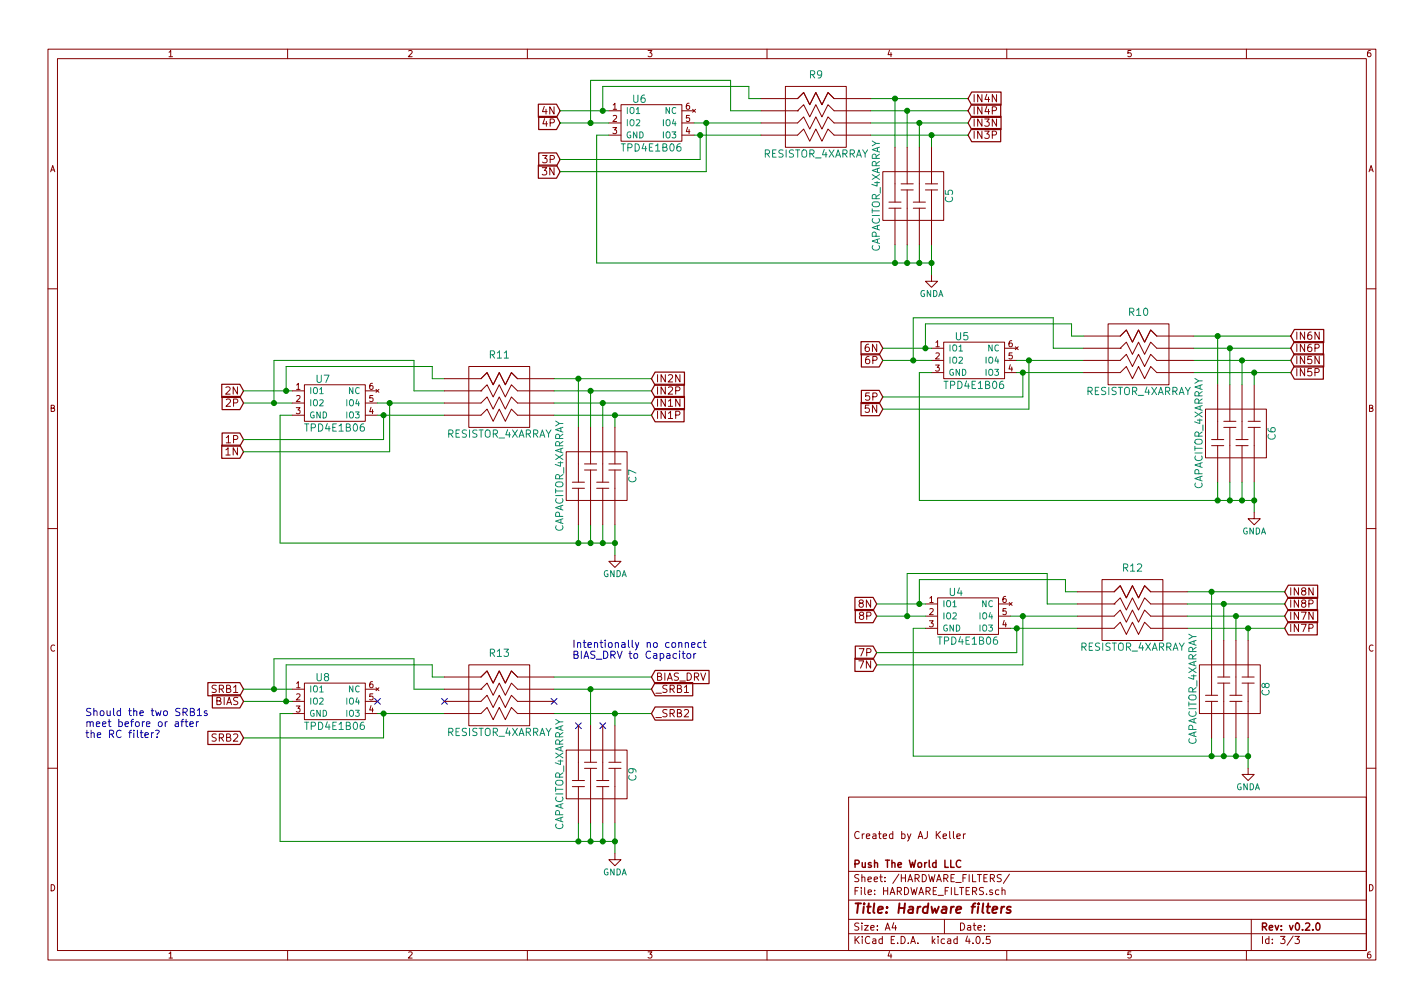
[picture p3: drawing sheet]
EESchema Schematic File Version 2
LIBS:power
LIBS:device
LIBS:transistors
LIBS:conn
LIBS:linear
LIBS:regul
LIBS:74xx
LIBS:cmos4000
LIBS:adc-dac
LIBS:memory
LIBS:xilinx
LIBS:microcontrollers
LIBS:dsp
LIBS:microchip
LIBS:analog_switches
LIBS:motorola
LIBS:texas
LIBS:intel
LIBS:audio
LIBS:interface
LIBS:digital-audio
LIBS:philips
LIBS:display
LIBS:cypress
LIBS:siliconi
LIBS:opto
LIBS:atmel
LIBS:contrib
LIBS:valves
LIBS:diode
LIBS:OpenBCI_Wifi
LIBS:switches
LIBS:OpenBCI
LIBS:ESP8266
LIBS:ThinkerHeadset
LIBS:ThinkerAFE
LIBS:ADS1299IPAG
LIBS:OpenBCI_Wifi_Shield-cache
EELAYER 25 0
EELAYER END
$Descr A4 11693 8268
encoding utf-8
Sheet 3 3
Title "Hardware filters"
Date ""
Rev "v0.2.0"
Comp "Push The World LLC"
Comment1 ""
Comment2 "Created by AJ Keller"
Comment3 ""
Comment4 ""
$EndDescr
$Comp
L TPD4E1B06 U8
U 1 1
P 2800 5700
F 0 "U8" H 2650 5850 60  0000 C CNN
F 1 "TPD4E1B06" H 2750 5450 60  0000 C CNN
F 2 "ThinkerHeadset:TPD4E1B06" H 2800 5700 60  0001 C CNN
F 3 "" H 2800 5700 60  0000 C CNN
	1    2800 5700
	1    0    0    -1  
$EndComp
Wire Wire Line
	4550 5550 5350 5550
Wire Wire Line
	4550 5650 5350 5650
Wire Wire Line
	4550 5850 5350 5850
Wire Wire Line
	5050 5950 5050 5850
Connection ~ 5050 5850
Wire Wire Line
	5050 6750 5050 7000
Wire Wire Line
	2300 6900 5050 6900
Wire Wire Line
	2300 6900 2300 5850
Wire Wire Line
	2300 5850 2400 5850
Wire Wire Line
	4950 6750 4950 6900
Connection ~ 4950 6900
Wire Wire Line
	4850 6750 4850 6900
Connection ~ 4850 6900
Wire Wire Line
	4750 6750 4750 6900
Connection ~ 4750 6900
$Comp
L GNDA #PWR053
U 1 1
P 5050 7000
F 0 "#PWR053" H 5050 6750 50  0001 C CNN
F 1 "GNDA" H 5050 6850 50  0000 C CNN
F 2 "" H 5050 7000 50  0000 C CNN
F 3 "" H 5050 7000 50  0000 C CNN
	1    5050 7000
	1    0    0    -1  
$EndComp
Connection ~ 5050 6900
Text GLabel 2000 5650 0    60   Input ~ 0
SRB1
Wire Wire Line
	2000 6050 3150 6050
Wire Wire Line
	3150 6050 3150 5850
Text GLabel 2000 3600 0    60   Input ~ 0
1P
Wire Wire Line
	2000 5750 2400 5750
Text GLabel 2000 3700 0    60   Input ~ 0
1N
Wire Wire Line
	2000 5650 2400 5650
Wire Wire Line
	2350 5450 3550 5450
Wire Wire Line
	3550 5450 3550 5550
Wire Wire Line
	3550 5550 3650 5550
Wire Wire Line
	2250 5400 3400 5400
Wire Wire Line
	3400 5400 3400 5650
Wire Wire Line
	3400 5650 3650 5650
Text GLabel 5350 3300 2    60   Input ~ 0
IN1N
Text GLabel 5350 3400 2    60   Input ~ 0
IN1P
Text GLabel 5350 5650 2    60   Input ~ 0
_SRB1
Wire Wire Line
	3100 5850 3650 5850
Connection ~ 3150 5850
$Comp
L TPD4E1B06 U7
U 1 1
P 2800 3250
F 0 "U7" H 2650 3400 60  0000 C CNN
F 1 "TPD4E1B06" H 2750 3000 60  0000 C CNN
F 2 "ThinkerHeadset:TPD4E1B06" H 2800 3250 60  0001 C CNN
F 3 "" H 2800 3250 60  0000 C CNN
	1    2800 3250
	1    0    0    -1  
$EndComp
Wire Wire Line
	4550 3100 5350 3100
Wire Wire Line
	4550 3200 5350 3200
Wire Wire Line
	4550 3300 5350 3300
Wire Wire Line
	4550 3400 5350 3400
Wire Wire Line
	4750 3500 4750 3100
Connection ~ 4750 3100
Wire Wire Line
	4850 3500 4850 3200
Connection ~ 4850 3200
Wire Wire Line
	4950 3500 4950 3300
Connection ~ 4950 3300
Wire Wire Line
	5050 3500 5050 3400
Connection ~ 5050 3400
Wire Wire Line
	5050 4300 5050 4550
Wire Wire Line
	2300 4450 5050 4450
Wire Wire Line
	2300 4450 2300 3400
Wire Wire Line
	2300 3400 2400 3400
Wire Wire Line
	4950 4300 4950 4450
Connection ~ 4950 4450
Wire Wire Line
	4850 4300 4850 4450
Connection ~ 4850 4450
Wire Wire Line
	4750 4300 4750 4450
Connection ~ 4750 4450
$Comp
L GNDA #PWR054
U 1 1
P 5050 4550
F 0 "#PWR054" H 5050 4300 50  0001 C CNN
F 1 "GNDA" H 5050 4400 50  0000 C CNN
F 2 "" H 5050 4550 50  0000 C CNN
F 3 "" H 5050 4550 50  0000 C CNN
	1    5050 4550
	1    0    0    -1  
$EndComp
Connection ~ 5050 4450
Text GLabel 2000 3300 0    60   Input ~ 0
2P
Wire Wire Line
	3200 3700 2000 3700
Wire Wire Line
	3200 3300 3200 3700
Text GLabel 2000 3200 0    60   Input ~ 0
2N
Wire Wire Line
	2000 3600 3150 3600
Wire Wire Line
	3150 3600 3150 3400
Text GLabel 4600 1300 0    60   Input ~ 0
3P
Wire Wire Line
	2000 3300 2400 3300
Text GLabel 4600 1400 0    60   Input ~ 0
3N
Wire Wire Line
	2000 3200 2400 3200
Wire Wire Line
	2350 3200 2350 3000
Wire Wire Line
	2350 3000 3550 3000
Wire Wire Line
	3550 3000 3550 3100
Wire Wire Line
	3550 3100 3650 3100
Connection ~ 2350 3200
Wire Wire Line
	2250 3300 2250 2950
Wire Wire Line
	2250 2950 3400 2950
Wire Wire Line
	3400 2950 3400 3200
Wire Wire Line
	3400 3200 3650 3200
Connection ~ 2250 3300
Text GLabel 7950 1000 2    60   Input ~ 0
IN3N
Text GLabel 7950 1100 2    60   Input ~ 0
IN3P
Text GLabel 5350 3100 2    60   Input ~ 0
IN2N
Text GLabel 5350 3200 2    60   Input ~ 0
IN2P
Wire Wire Line
	3100 3400 3650 3400
Connection ~ 3150 3400
Wire Wire Line
	3100 3300 3650 3300
Connection ~ 3200 3300
$Comp
L TPD4E1B06 U6
U 1 1
P 5400 950
F 0 "U6" H 5250 1100 60  0000 C CNN
F 1 "TPD4E1B06" H 5350 700 60  0000 C CNN
F 2 "ThinkerHeadset:TPD4E1B06" H 5400 950 60  0001 C CNN
F 3 "" H 5400 950 60  0000 C CNN
	1    5400 950 
	1    0    0    -1  
$EndComp
Wire Wire Line
	7150 800  7950 800 
Wire Wire Line
	7150 900  7950 900 
Wire Wire Line
	7150 1000 7950 1000
Wire Wire Line
	7150 1100 7950 1100
Wire Wire Line
	7350 1200 7350 800 
Connection ~ 7350 800 
Wire Wire Line
	7450 1200 7450 900 
Connection ~ 7450 900 
Wire Wire Line
	7550 1200 7550 1000
Connection ~ 7550 1000
Wire Wire Line
	7650 1200 7650 1100
Connection ~ 7650 1100
Wire Wire Line
	7650 2000 7650 2250
Wire Wire Line
	4900 2150 7650 2150
Wire Wire Line
	4900 2150 4900 1100
Wire Wire Line
	4900 1100 5000 1100
Wire Wire Line
	7550 2000 7550 2150
Connection ~ 7550 2150
Wire Wire Line
	7450 2000 7450 2150
Connection ~ 7450 2150
Wire Wire Line
	7350 2000 7350 2150
Connection ~ 7350 2150
$Comp
L GNDA #PWR055
U 1 1
P 7650 2250
F 0 "#PWR055" H 7650 2000 50  0001 C CNN
F 1 "GNDA" H 7650 2100 50  0000 C CNN
F 2 "" H 7650 2250 50  0000 C CNN
F 3 "" H 7650 2250 50  0000 C CNN
	1    7650 2250
	1    0    0    -1  
$EndComp
Connection ~ 7650 2150
Text GLabel 4600 1000 0    60   Input ~ 0
4P
Wire Wire Line
	5800 1400 4600 1400
Wire Wire Line
	5800 1000 5800 1400
Text GLabel 4600 900  0    60   Input ~ 0
4N
Wire Wire Line
	4600 1300 5750 1300
Wire Wire Line
	5750 1300 5750 1100
Text GLabel 7250 3250 0    60   Input ~ 0
5P
Wire Wire Line
	4600 1000 5000 1000
Text GLabel 7250 3350 0    60   Input ~ 0
5N
Wire Wire Line
	4600 900  5000 900 
Wire Wire Line
	4950 900  4950 700 
Wire Wire Line
	4950 700  6150 700 
Wire Wire Line
	6150 700  6150 800 
Wire Wire Line
	6150 800  6250 800 
Connection ~ 4950 900 
Wire Wire Line
	4850 1000 4850 650 
Wire Wire Line
	4850 650  6000 650 
Wire Wire Line
	6000 650  6000 900 
Wire Wire Line
	6000 900  6250 900 
Connection ~ 4850 1000
Text GLabel 10600 2950 2    60   Input ~ 0
IN5N
Text GLabel 10600 3050 2    60   Input ~ 0
IN5P
Text GLabel 7950 800  2    60   Input ~ 0
IN4N
Text GLabel 7950 900  2    60   Input ~ 0
IN4P
Connection ~ 5750 1100
Connection ~ 5800 1000
$Comp
L TPD4E1B06 U5
U 1 1
P 8050 2900
F 0 "U5" H 7900 3050 60  0000 C CNN
F 1 "TPD4E1B06" H 8000 2650 60  0000 C CNN
F 2 "ThinkerHeadset:TPD4E1B06" H 8050 2900 60  0001 C CNN
F 3 "" H 8050 2900 60  0000 C CNN
	1    8050 2900
	1    0    0    -1  
$EndComp
Wire Wire Line
	9800 2750 10600 2750
Wire Wire Line
	9800 2850 10600 2850
Wire Wire Line
	9800 2950 10600 2950
Wire Wire Line
	9800 3050 10600 3050
Wire Wire Line
	10000 3150 10000 2750
Connection ~ 10000 2750
Wire Wire Line
	10100 3150 10100 2850
Connection ~ 10100 2850
Wire Wire Line
	10200 3150 10200 2950
Connection ~ 10200 2950
Wire Wire Line
	10300 3150 10300 3050
Connection ~ 10300 3050
Wire Wire Line
	10300 3950 10300 4200
Wire Wire Line
	7550 4100 10300 4100
Wire Wire Line
	7550 4100 7550 3050
Wire Wire Line
	7550 3050 7650 3050
Wire Wire Line
	10200 3950 10200 4100
Connection ~ 10200 4100
Wire Wire Line
	10100 3950 10100 4100
Connection ~ 10100 4100
Wire Wire Line
	10000 3950 10000 4100
Connection ~ 10000 4100
$Comp
L GNDA #PWR056
U 1 1
P 10300 4200
F 0 "#PWR056" H 10300 3950 50  0001 C CNN
F 1 "GNDA" H 10300 4050 50  0000 C CNN
F 2 "" H 10300 4200 50  0000 C CNN
F 3 "" H 10300 4200 50  0000 C CNN
	1    10300 4200
	1    0    0    -1  
$EndComp
Connection ~ 10300 4100
Text GLabel 7250 2950 0    60   Input ~ 0
6P
Wire Wire Line
	8450 3350 7250 3350
Wire Wire Line
	8450 2950 8450 3350
Text GLabel 7250 2850 0    60   Input ~ 0
6N
Wire Wire Line
	7250 3250 8400 3250
Wire Wire Line
	8400 3250 8400 3050
Text GLabel 7200 5350 0    60   Input ~ 0
7P
Wire Wire Line
	7250 2950 7650 2950
Text GLabel 7200 5450 0    60   Input ~ 0
7N
Wire Wire Line
	7250 2850 7650 2850
Wire Wire Line
	7600 2850 7600 2650
Wire Wire Line
	7600 2650 8800 2650
Wire Wire Line
	8800 2650 8800 2750
Wire Wire Line
	8800 2750 8900 2750
Connection ~ 7600 2850
Wire Wire Line
	7500 2950 7500 2600
Wire Wire Line
	7500 2600 8650 2600
Wire Wire Line
	8650 2600 8650 2850
Wire Wire Line
	8650 2850 8900 2850
Connection ~ 7500 2950
Text GLabel 10550 5050 2    60   Input ~ 0
IN7N
Text GLabel 10550 5150 2    60   Input ~ 0
IN7P
Text GLabel 10600 2750 2    60   Input ~ 0
IN6N
Text GLabel 10600 2850 2    60   Input ~ 0
IN6P
Wire Wire Line
	8350 3050 8900 3050
Wire Wire Line
	8350 2950 8900 2950
Connection ~ 8400 3050
Connection ~ 8450 2950
Text GLabel 7200 5050 0    60   Input ~ 0
8P
Text GLabel 7200 4950 0    60   Input ~ 0
8N
Text GLabel 2000 5750 0    60   Input ~ 0
BIAS
Text GLabel 5350 5550 2    60   Input ~ 0
BIAS_DRV
Text GLabel 10550 4850 2    60   Input ~ 0
IN8N
Text GLabel 10550 4950 2    60   Input ~ 0
IN8P
$Comp
L TPD4E1B06 U4
U 1 1
P 8000 5000
F 0 "U4" H 7850 5150 60  0000 C CNN
F 1 "TPD4E1B06" H 7950 4750 60  0000 C CNN
F 2 "ThinkerHeadset:TPD4E1B06" H 8000 5000 60  0001 C CNN
F 3 "" H 8000 5000 60  0000 C CNN
	1    8000 5000
	1    0    0    -1  
$EndComp
Wire Wire Line
	9750 4850 10550 4850
Wire Wire Line
	9750 4950 10550 4950
Wire Wire Line
	9750 5050 10550 5050
Wire Wire Line
	9750 5150 10550 5150
Wire Wire Line
	9950 5250 9950 4850
Connection ~ 9950 4850
Wire Wire Line
	10050 5250 10050 4950
Connection ~ 10050 4950
Wire Wire Line
	10150 5250 10150 5050
Connection ~ 10150 5050
Wire Wire Line
	10250 5250 10250 5150
Connection ~ 10250 5150
Wire Wire Line
	10250 6050 10250 6300
Wire Wire Line
	7500 6200 10250 6200
Wire Wire Line
	7500 6200 7500 5150
Wire Wire Line
	7500 5150 7600 5150
Wire Wire Line
	10150 6050 10150 6200
Connection ~ 10150 6200
Wire Wire Line
	10050 6050 10050 6200
Connection ~ 10050 6200
Wire Wire Line
	9950 6050 9950 6200
Connection ~ 9950 6200
$Comp
L GNDA #PWR057
U 1 1
P 10250 6300
F 0 "#PWR057" H 10250 6050 50  0001 C CNN
F 1 "GNDA" H 10250 6150 50  0000 C CNN
F 2 "" H 10250 6300 50  0000 C CNN
F 3 "" H 10250 6300 50  0000 C CNN
	1    10250 6300
	1    0    0    -1  
$EndComp
Connection ~ 10250 6200
Wire Wire Line
	8400 5450 7200 5450
Wire Wire Line
	8400 5050 8400 5450
Wire Wire Line
	7200 5350 8350 5350
Wire Wire Line
	8350 5350 8350 5150
Wire Wire Line
	7200 5050 7600 5050
Wire Wire Line
	7200 4950 7600 4950
Wire Wire Line
	7550 4950 7550 4750
Wire Wire Line
	7550 4750 8750 4750
Wire Wire Line
	8750 4750 8750 4850
Wire Wire Line
	8750 4850 8850 4850
Connection ~ 7550 4950
Wire Wire Line
	7450 5050 7450 4700
Wire Wire Line
	7450 4700 8600 4700
Wire Wire Line
	8600 4700 8600 4950
Wire Wire Line
	8600 4950 8850 4950
Connection ~ 7450 5050
Wire Wire Line
	8300 5150 8850 5150
Wire Wire Line
	8300 5050 8850 5050
Connection ~ 8350 5150
Connection ~ 8400 5050
Text GLabel 2000 6050 0    60   Input ~ 0
SRB2
Text GLabel 5350 5850 2    60   Input ~ 0
_SRB2
Text Notes 700  6050 0    60   ~ 0
Should the two SRB1s\nmeet before or after \nthe RC filter?
Wire Wire Line
	2350 5450 2350 5750
Connection ~ 2350 5750
Wire Wire Line
	2250 5400 2250 5650
Connection ~ 2250 5650
Wire Wire Line
	5700 1000 6250 1000
Wire Wire Line
	5700 1100 6250 1100
Wire Wire Line
	4850 5950 4850 5650
Connection ~ 4850 5650
NoConn ~ 4750 5950
Text Notes 4700 5400 0    60   ~ 0
Intentionally no connect \nBIAS_DRV to Capacitor
NoConn ~ 4550 5750
NoConn ~ 3650 5750
NoConn ~ 4950 5950
NoConn ~ 3100 5750
$Comp
L RESISTOR_4XARRAY R11
U 1 1
P 4100 3250
F 0 "R11" H 4100 3600 60  0000 C CNN
F 1 "RESISTOR_4XARRAY" H 4100 2950 60  0000 C CNN
F 2 "ThinkerHeadset:CAY16-F4" H 4050 3250 60  0001 C CNN
F 3 "" H 4050 3250 60  0001 C CNN
	1    4100 3250
	1    0    0    -1  
$EndComp
$Comp
L RESISTOR_4XARRAY R9
U 1 1
P 6700 950
F 0 "R9" H 6700 1300 60  0000 C CNN
F 1 "RESISTOR_4XARRAY" H 6700 650 60  0000 C CNN
F 2 "ThinkerHeadset:CAY16-F4" H 6650 950 60  0001 C CNN
F 3 "" H 6650 950 60  0001 C CNN
	1    6700 950 
	1    0    0    -1  
$EndComp
$Comp
L RESISTOR_4XARRAY R10
U 1 1
P 9350 2900
F 0 "R10" H 9350 3250 60  0000 C CNN
F 1 "RESISTOR_4XARRAY" H 9350 2600 60  0000 C CNN
F 2 "ThinkerHeadset:CAY16-F4" H 9300 2900 60  0001 C CNN
F 3 "" H 9300 2900 60  0001 C CNN
	1    9350 2900
	1    0    0    -1  
$EndComp
$Comp
L RESISTOR_4XARRAY R12
U 1 1
P 9300 5000
F 0 "R12" H 9300 5350 60  0000 C CNN
F 1 "RESISTOR_4XARRAY" H 9300 4700 60  0000 C CNN
F 2 "ThinkerHeadset:CAY16-F4" H 9250 5000 60  0001 C CNN
F 3 "" H 9250 5000 60  0001 C CNN
	1    9300 5000
	1    0    0    -1  
$EndComp
$Comp
L RESISTOR_4XARRAY R13
U 1 1
P 4100 5700
F 0 "R13" H 4100 6050 60  0000 C CNN
F 1 "RESISTOR_4XARRAY" H 4100 5400 60  0000 C CNN
F 2 "ThinkerHeadset:CAY16-F4" H 4050 5700 60  0001 C CNN
F 3 "" H 4050 5700 60  0001 C CNN
	1    4100 5700
	1    0    0    -1  
$EndComp
$Comp
L CAPACITOR_4XARRAY C7
U 1 1
P 4900 3900
F 0 "C7" H 4900 4200 60  0000 C CNN
F 1 "CAPACITOR_4XARRAY" H 4900 3600 60  0000 C CNN
F 2 "ThinkerHeadset:CKCL44" H 4900 4000 60  0001 C CNN
F 3 "" H 4900 4000 60  0001 C CNN
	1    4900 3900
	0    1    1    0   
$EndComp
$Comp
L CAPACITOR_4XARRAY C6
U 1 1
P 10150 3550
F 0 "C6" H 10150 3850 60  0000 C CNN
F 1 "CAPACITOR_4XARRAY" H 10150 3250 60  0000 C CNN
F 2 "ThinkerHeadset:CKCL44" H 10150 3650 60  0001 C CNN
F 3 "" H 10150 3650 60  0001 C CNN
	1    10150 3550
	0    1    1    0   
$EndComp
$Comp
L CAPACITOR_4XARRAY C5
U 1 1
P 7500 1600
F 0 "C5" H 7500 1900 60  0000 C CNN
F 1 "CAPACITOR_4XARRAY" H 7500 1300 60  0000 C CNN
F 2 "ThinkerHeadset:CKCL44" H 7500 1700 60  0001 C CNN
F 3 "" H 7500 1700 60  0001 C CNN
	1    7500 1600
	0    1    1    0   
$EndComp
$Comp
L CAPACITOR_4XARRAY C8
U 1 1
P 10100 5650
F 0 "C8" H 10100 5950 60  0000 C CNN
F 1 "CAPACITOR_4XARRAY" H 10100 5350 60  0000 C CNN
F 2 "ThinkerHeadset:CKCL44" H 10100 5750 60  0001 C CNN
F 3 "" H 10100 5750 60  0001 C CNN
	1    10100 5650
	0    1    1    0   
$EndComp
$Comp
L CAPACITOR_4XARRAY C9
U 1 1
P 4900 6350
F 0 "C9" H 4900 6650 60  0000 C CNN
F 1 "CAPACITOR_4XARRAY" H 4900 6050 60  0000 C CNN
F 2 "ThinkerHeadset:CKCL44" H 4900 6450 60  0001 C CNN
F 3 "" H 4900 6450 60  0001 C CNN
	1    4900 6350
	0    1    1    0   
$EndComp
$EndSCHEMATC
